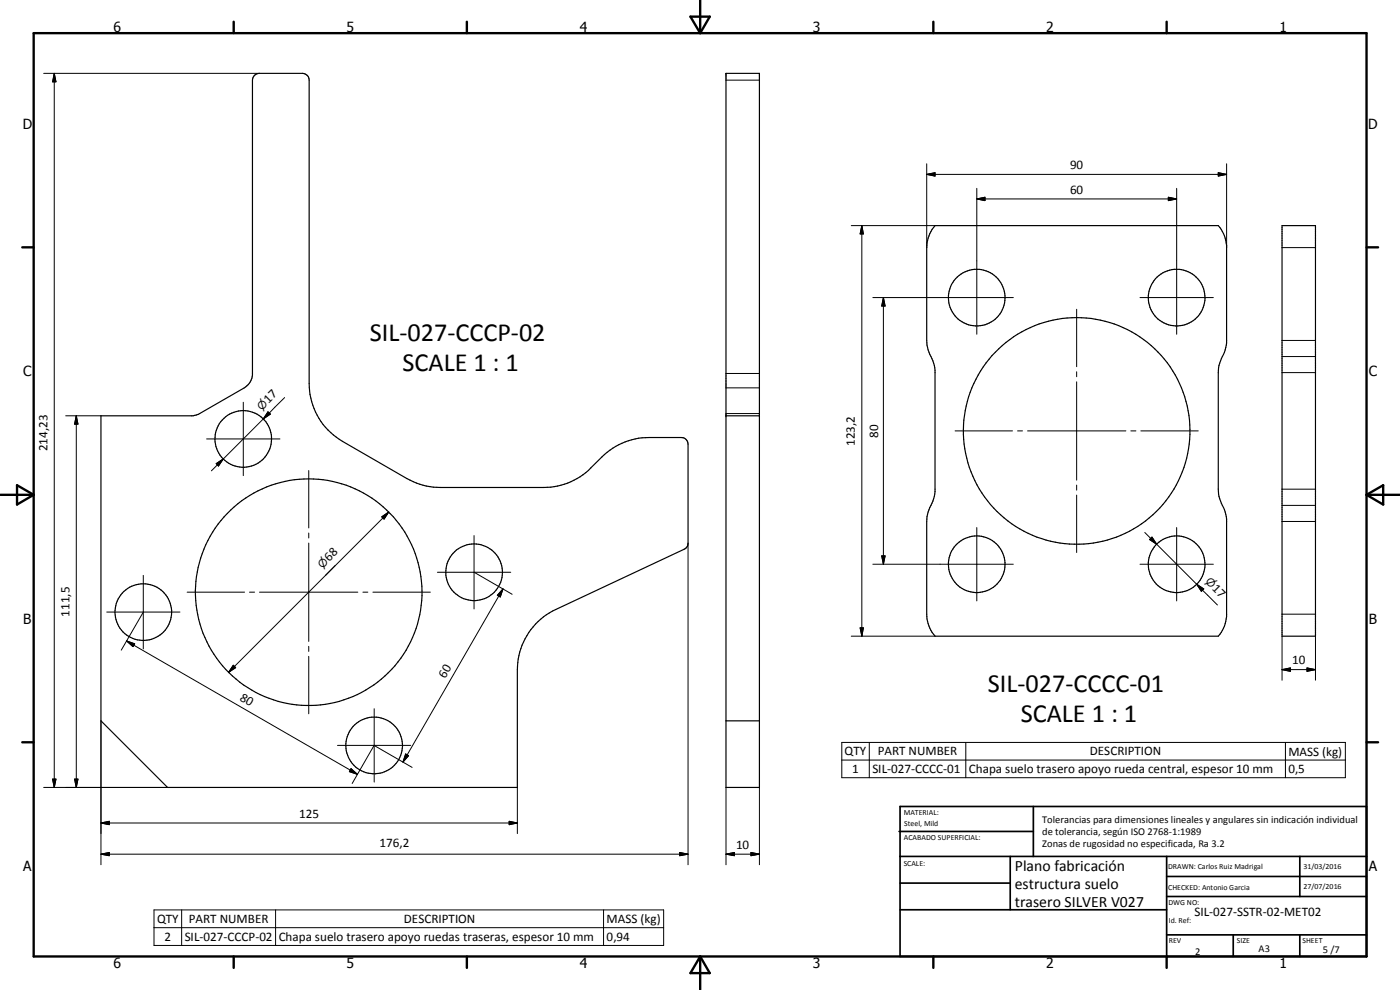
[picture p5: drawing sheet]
<svg xmlns="http://www.w3.org/2000/svg" width="420mm" height="297mm" viewBox="0 0 420 297" stroke-linecap="round" stroke-linejoin="round" font-family="sans-serif">
<g fill="none" stroke="#000" stroke-width=".35">
<path d="M76.3 22.7l.8-.6 .7-.1h13a2.09 2.09 0 0 1 2 2v91.1a20.1 20.1 0 0 0 10 17.3l19.3 11.2a20.4 20.4 0 0 0 10.1 2.7h31a19.8 19.8 0 0 0 14.1-5.9l3.3-3.3a20.2 20.2 0 0 1 14.2-5.8h9.7a2 2 0 0 1 2 2v29.7l-.4 1.2-.8 .6-38.5 18.1a20 20 0 0 0-11.5 18.1v35.3h-105l-20-20v-91.5h27.6l1.6-.5 13.8-7.9a4.9 4.9 0 0 0 2.5-3.8v-88.6zM217.9 22h10v214.3h-10zM280.6 67.7h85a10.2 10.2 0 0 1 2.5 5.9v29.3l-.4 2.1a18.7 18.7 0 0 0-2.1 6.8v35a18.6 18.6 0 0 0 2.1 6.8l.4 2.1v29.3a10.4 10.4 0 0 1-2.5 5.9h-85a10.1 10.1 0 0 1-2.5-6.6v-27.8a18.7 18.7 0 0 1 2.1-6.9l.4-2.1v-36.4l-.2-1.5-1-2.6a9.9 9.9 0 0 1-1.3-4.8v-27.9a10.2 10.2 0 0 1 2.5-6.6zM384.8 67.7h10v123.2h-10zM217.9 124.8h10M217.9 216.3h10"/>
<circle cx="293.1" cy="89.3" r="8.5"/>
<circle cx="353.1" cy="89.3" r="8.5"/>
<circle cx="73" cy="131.7" r="8.5"/>
<circle cx="323.1" cy="129.3" r="34"/>
<circle cx="92.7" cy="177.7" r="34"/>
<circle cx="142.3" cy="171.7" r="8.5"/>
<circle cx="293.1" cy="169.3" r="8.5"/>
<circle cx="353.1" cy="169.3" r="8.5"/>
<circle cx="43" cy="183.7" r="8.5"/>
<circle cx="112.3" cy="223.7" r="8.5"/>
</g>
<g fill="none" stroke="#000" stroke-width=".3">
<path d="M13.1 22h64.7M16.3 22l.5 2.6h-1zM16.3 22v214.3M217.9 24h10M278.1 52.3l2.5-.5v1zM278.1 52.3h90M278.1 49.1v25.2M293.1 59.7l2.5-.5v1zM293.1 56.5v43.8M293.1 59.7h60M350.6 59.2l2.5 .5-2.5 .5zM353.1 56.5v43.8"/>
<path d="M365.6 51.8l2.5 .5-2.5 .5zM368.1 49.1v25.2M255.5 67.7h25.1M258.6 67.7l.5 2.5h-1zM258.6 67.7v123.2M384.8 74.3h10M261.9 89.3h42.2M265.1 89.3l.5 2.5h-1zM265.1 89.3v80M323.1 92.8v17.2M342.1 89.3h22M85.4 119.3l-6.4 6.4"/>
<path d="M217.9 112.1h10M217.9 116.4h10M323.1 111.5v1.5M323.1 114.6v29.5M384.8 102.2h10M384.8 107h10M384.8 111.8h10M19.7 124.8h10.6M22.9 124.8l.5 2.5h-1zM22.9 124.8v111.5M62 131.7h22M64.9 139.1l2.1-1.4-1.4 2.1z"/>
<path d="M73 120.7v22M79 125.7l-15.6 15.6M80.4 123.6l.7 .6-2.1 1.5zM217.9 124.1h10M286.6 129.3h17.3M305.4 129.3h1.5M308.4 129.3h29.5M339.4 129.3h1.5M342.4 129.3h17.2M92.7 141.2v17.2M92.7 159.9v1.5M114.6 155.1l2.1-1.5-1.4 2.1z"/>
<path d="M116.7 153.6l-48.1 48.1M293.1 158.3v22M323.1 145.5v1.6M323.1 148.5v17.3M343.6 159.8l3.5 3.5M353.1 158.3v22M384.8 156.5h10M384.8 151.6h10M384.8 146.8h10M43 172.6v22.1M56.2 177.7h17.2M74.9 177.7h1.5"/>
<path d="M77.9 177.7h29.5M92.7 162.9v29.5M100.6 169.7l-2.9 2.9M108.9 177.7h1.5M111.9 177.7h17.2M131.3 171.7h22M142.3 160.7v22M142.4 171.8l11.3 6.5M150.9 176.7l-.8 2.4-.8-.5zM150.9 176.7l-30 51.9M206.5 163v96.5M261.9 169.3h42.2"/>
<path d="M264.6 166.8h1l-.5 2.5zM342.1 169.3h22M345 161.9l.7-.7 1.4 2.1zM345.7 161.2l1.4 2.1-2.1-1.4zM347.1 163.3l12 12M359.1 175.3l2.2 1.4-.8 .7zM359.1 175.3l6.3 6.2M32 183.6h22M38 192.3l2.4 .9-.5 .8zM38 192.3l69.3 40M42.9 183.8l-6.5 11.3M70 199.6l.7 .7-2.1 1.4z"/>
<path d="M92.7 193.9v1.6M92.7 196.9v17.3M255.5 190.9h25.1M258.1 188.4h1l-.5 2.5zM384.8 184.3h10M384.8 190.9v13.2M394.8 190.9v13.2M30.3 216.3v43.2M112.3 212.6v22.1M384.8 200.9l2.5-.5v1zM384.8 200.9h10M392.2 200.4l2.6 .5-2.6 .5z"/>
<path d="M13.1 236.3h37.2M15.8 233.8h1l-.5 2.5zM22.4 233.8h1l-.5 2.5zM101.3 223.6h22M105.4 230.6l1.9 1.7-2.5-.8zM112.2 223.8l-6.5 11.3M112.5 223.8l11.2 6.5M121.7 226.2l.9 .5-1.7 1.9zM155.3 236.3v13.8M217.9 236.3v23.2M227.9 236.3v23.2M252.6 222.8h151.2v10.5h-151.2z"/>
<path d="M252.6 228h151.2M260.9 222.8v10.5M289.8 222.8v10.5M385.8 222.8v10.5M30.3 256.3l2.5-.5v1zM30.3 246.9l2.5-.5v1zM30.3 256.3h176.2M30.3 246.9h125M152.8 246.4l2.5 .5-2.5 .5zM204 255.8l2.5 .5-2.5 .5zM217.9 256.3l2.5-.5v1zM217.9 256.3h10"/>
<path d="M225.4 255.8l2.5 .5-2.5 .5zM46.2 273h153v10.7h-153zM46.2 278.3h153M54.5 273v10.7M82.7 273v10.7M181.1 273v10.7"/>
</g>
<g fill="#000">
<circle cx="217.9" cy="124.8" r=".18"/>
<circle cx="227.9" cy="124.8" r=".18"/>
</g>
<g fill="none" stroke="#000" stroke-width=".71">
<path d="M10.1 9.9h400v277.1h-400zM70.1 6.5v3.4M140.1 6.5v3.4M207.2 5h5.8l-2.9 4.9zM210.1 0v9.9M280.1 6.5v3.4M350.1 6.5v3.4M6.7 74.2h3.4M410.1 74.2h3.5M.1 148.5h10M5.1 145.6l5 2.9-5 2.9zM410.1 148.5h10"/>
<path d="M410.1 148.5l5-2.9v5.8zM6.7 222.7h3.4M410.1 222.7h3.5M70.1 287v3.4M140.1 287v3.4M210.1 287v10M210.1 287l2.9 5h-5.8zM280.1 287v3.4M350.1 287v3.4"/>
</g>
<g fill="none" stroke="#000" stroke-width=".51">
<path d="M269.8 249.5h40.3M270.1 242h140v45h-140zM270.1 257h140M303.2 257v16M310.1 242v15M350.1 257v30M390.1 257v12M270.1 265h33.1M270.1 273h80M350.1 269h60M350.1 263h60M350.1 280.5h60"/>
<path d="M370.1 280.5v6.5M390.1 280.5v6.5"/>
</g>
<g fill="#000">
<path d="M16.3 22l.5 2.6h-1zM278.1 52.3l2.5-.5v1zM293.1 59.7l2.5-.5v1zM365.6 51.8l2.5 .5-2.5 .5zM258.6 67.7l.5 2.5h-1zM350.6 59.2l2.5 .5-2.5 .5zM265.1 89.3l.5 2.5h-1zM22.9 124.8l.5 2.5h-1zM64.9 139.1l2.1-1.4-1.4 2.1zM80.4 123.6l.7 .6-2.1 1.5zM114.6 155.1l2.1-1.5-1.4 2.1zM150.9 176.7l-.8 2.4-.8-.5z"/>
<path d="M264.6 166.8h1l-.5 2.5zM345.7 161.2l1.4 2.1-2.1-1.4zM359.1 175.3l2.2 1.4-.8 .7zM38 192.3l2.4 .9-.5 .8zM70 199.6l.7 .7-2.1 1.4zM258.1 188.4h1l-.5 2.5zM384.8 200.9l2.5-.5v1zM392.2 200.4l2.6 .5-2.6 .5zM15.8 233.8h1l-.5 2.5zM22.4 233.8h1l-.5 2.5zM105.4 230.6l1.9 1.7-2.5-.8zM121.7 226.2l.9 .5-1.7 1.9z"/>
<path d="M30.3 256.3l2.5-.5v1zM30.3 246.9l2.5-.5v1zM152.8 246.4l2.5 .5-2.5 .5zM204 255.8l2.5 .5-2.5 .5zM217.9 256.3l2.5-.5v1zM225.4 255.8l2.5 .5-2.5 .5z"/>
</g>
<g font-size="7.9">
<text x="111" y="102.2">SIL-027-CCCP-02</text>
<text x="120.8" y="111.2">SCALE 1 : 1</text>
<text x="296.5" y="207.7">SIL-027-CCCC-01</text>
<text x="306.4" y="216.7">SCALE 1 : 1</text>
</g>
<g font-size="4.7">
<text x="304.6" y="261.2">Plano fabricación</text>
<text x="304.6" y="266.6">estructura suelo</text>
<text x="304.6" y="272">trasero SILVER V027</text>
</g>
<g font-size="4.2">
<text x="34" y="9.6">6</text>
<text x="104" y="9.6">5</text>
<text x="174" y="9.6">4</text>
<text x="244" y="9.6">3</text>
<text x="314" y="9.6">2</text>
<text x="384" y="9.6">1</text>
<text x="6.8" y="38.7">D</text>
<text x="410.6" y="38.7">D</text>
<text x="7" y="112.9">C</text>
<text x="410.8" y="112.9">C</text>
<text x="7" y="187.1">B</text>
<text x="410.8" y="187.1">B</text>
<text x="7" y="261.4">A</text>
<text x="410.8" y="261.4">A</text>
<text x="34" y="290.4">6</text>
<text x="104" y="290.4">5</text>
<text x="174" y="290.4">4</text>
<text x="244" y="290.4">3</text>
<text x="314" y="290.4">2</text>
<text x="384" y="290.4">1</text>
</g>
<g font-size="3.9">
<text x="321.1" y="50.8">90</text>
<text x="321.1" y="58.2">60</text>
<text x="80.5" y="121.2" transform="rotate(-45 80.5 121.2)">17</text>
<text x="263.6" y="131.3" transform="rotate(-90 263.6 131.3)">80</text>
<text x="14.2" y="135.4" transform="rotate(-90 14.2 135.4)">214,23</text>
<text x="256.5" y="133.8" transform="rotate(-90 256.5 133.8)">123,2</text>
<text x="98.8" y="168.6" transform="rotate(-45 98.8 168.6)">68</text>
<text x="363.5" y="176.7" transform="rotate(45 363.5 176.7)">17</text>
<text x="20.8" y="185" transform="rotate(-90 20.8 185)">111,5</text>
<text x="133.6" y="203.6" transform="rotate(-60 133.6 203.6)">60</text>
<text x="387.8" y="199.3">10</text>
<text x="71.7" y="210" transform="rotate(30 71.7 210)">80</text>
<text x="253.5" y="226.7">QTY</text>
<text x="263.4" y="226.7">PART NUMBER</text>
<text x="327.1" y="226.7">DESCRIPTION</text>
<text x="386.7" y="226.7">MASS (kg)</text>
<text x="255.8" y="231.9">1</text>
<text x="261.8" y="232">SIL-027-CCCC-01</text>
<text x="290.8" y="232.1">Chapa suelo trasero apoyo rueda central, espesor 10 mm</text>
<text x="386.7" y="232">0,5</text>
<text x="89.8" y="245.4">125</text>
<text x="113.9" y="254.2">176,2</text>
<text x="220.9" y="254.7">10</text>
<text x="358.5" y="275">SIL-027-SSTR-02-MET02</text>
<text x="47.1" y="276.9">QTY</text>
<text x="56.7" y="276.9">PART NUMBER</text>
<text x="121.2" y="276.9">DESCRIPTION</text>
<text x="182.1" y="277">MASS (kg)</text>
<text x="49.4" y="282.2">2</text>
<text x="55.4" y="282.2">SIL-027-CCCP-02</text>
<text x="83.6" y="282.3">Chapa suelo trasero apoyo ruedas traseras, espesor 10 mm</text>
<text x="182.1" y="282.2">0,94</text>
</g>
<g font-size="3.3">
<text x="78.6" y="123.2" transform="rotate(-45 78.6 123.2)">⌀</text>
<text x="96.8" y="170.6" transform="rotate(-45 96.8 170.6)">⌀</text>
<text x="361.6" y="174.7" transform="rotate(45 361.6 174.7)">⌀</text>
</g>
<g font-size="3.1">
<text x="312.7" y="246.8">Tolerancias para dimensiones lineales y angulares sin indicación individual</text>
<text x="312.7" y="250.4">de tolerancia, según ISO 2768-1:1989</text>
<text x="312.7" y="254">Zonas de rugosidad no especificada, Ra 3.2</text>
<text x="358.7" y="286.5">2</text>
<text x="377.7" y="285.6">A3</text>
<text x="397" y="285.9">5 /7</text>
</g>
<g font-size="2.4">
<text x="271.2" y="244.4">MATERIAL:</text>
<text x="271.3" y="252">ACABADO SUPERFICIAL:</text>
<text x="271.4" y="247.9">Steel, Mild</text>
<text x="271.2" y="259.7">SCALE:</text>
<text x="350.6" y="260.8">DRAWN: Carlos Ruiz Madrigal</text>
<text x="391.2" y="260.6">31/03/2016</text>
<text x="350.6" y="267">CHECKED: Antonio Garcia</text>
<text x="391.2" y="266.7">27/07/2016</text>
<text x="350.6" y="271.4">DWG NO:</text>
<text x="350.8" y="276.9">Id. Ref:</text>
<text x="350.8" y="282.8">REV</text>
<text x="371.2" y="282.9">SIZE</text>
<text x="390.9" y="282.9">SHEET</text>
</g>
</svg>
